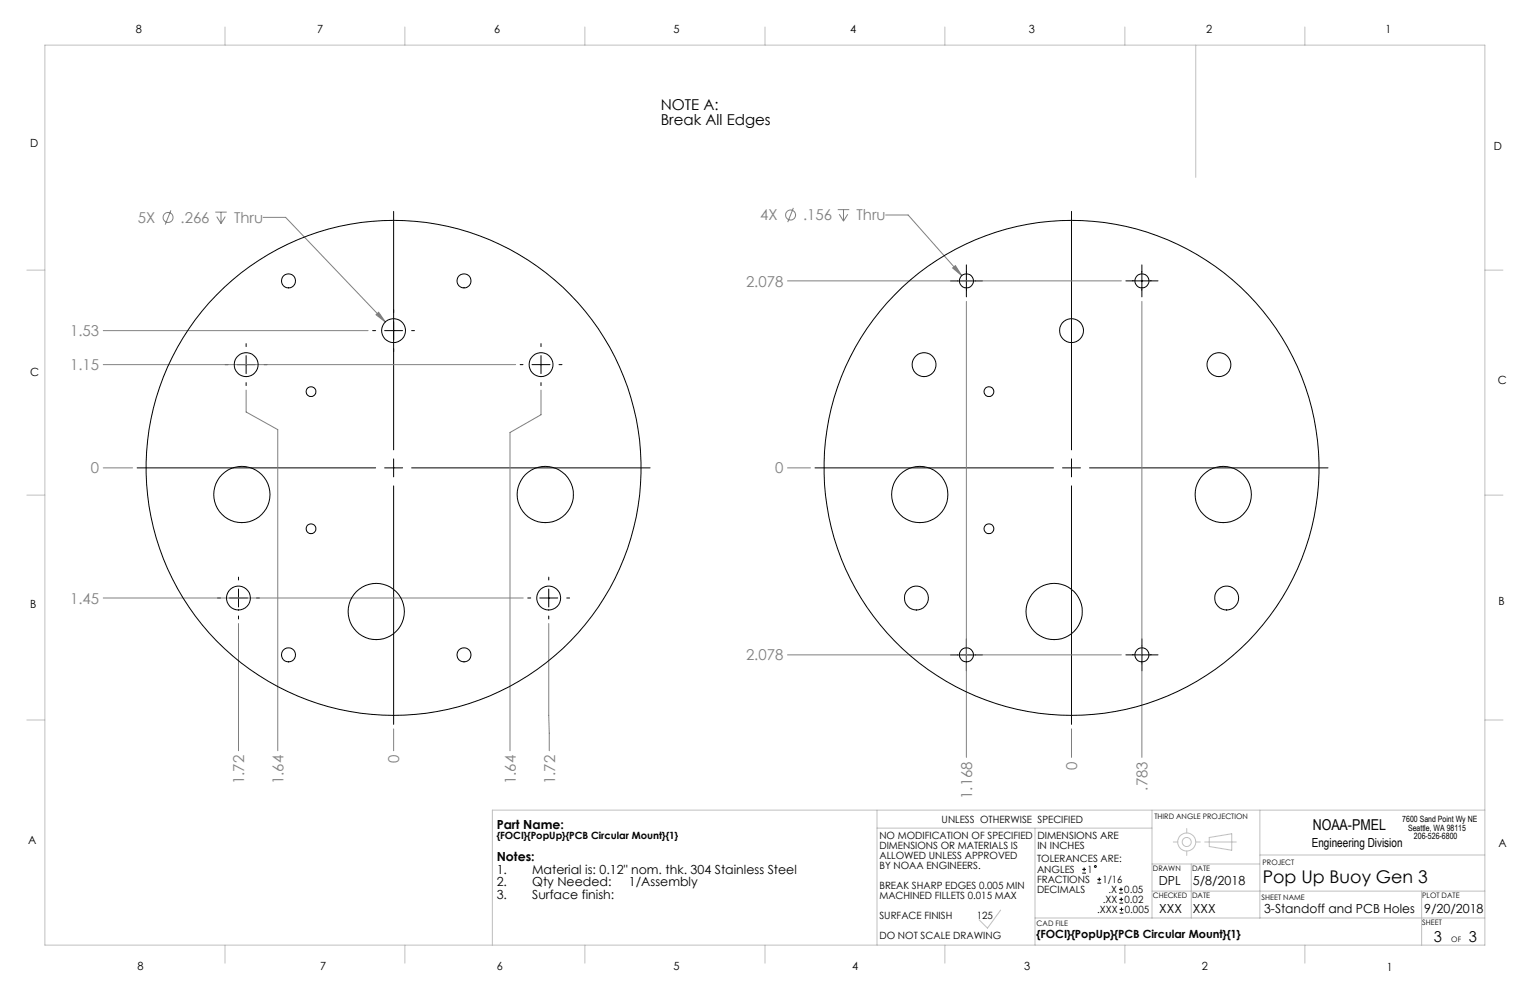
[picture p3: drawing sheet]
<svg xmlns="http://www.w3.org/2000/svg" width="432mm" height="279mm" viewBox="0 0 432 279" stroke-linecap="round" stroke-linejoin="round" font-family="sans-serif">
<g fill="none" stroke="#c0c0c0" stroke-width=".28">
<path d="M12.7 12.7h406.4v254h-406.4zM63.5 7.6v5.1M114.3 7.6v5.1M165.1 7.6v5.1M215.9 7.6v5.1M266.7 7.6v5.1M317.5 7.6v5.1M337.5 12.7v37.4M368.3 7.6v5.1M7.6 76.2h5.1M419.1 76.2h5.1M7.6 139.7h5.1"/>
<path d="M419.1 139.7h5.1M7.6 203.2h5.1M419.1 203.2h5.1M247.5 233.7h77.6M247.5 228.6v38.1M292.1 233.7v33M325.1 228.6v30.5M331.1 237.6h1.3M334.9 233.8v1.3M337.5 237.6h1.2M340 237.6h8.9M341.3 236.4l6.3-1.1v4.7l-6.3-1.1z"/>
<path d="M355.6 228.6v30.5M419.1 228.6h-280.1v38.1M282.4 256.9l-3.7 5-2.4-2.3M292.1 259.1h127M325.1 251.5h94M325.1 243.8h30.5M334.9 240.2v1.2M336.2 243.8v15.3M355.6 241.3h63.5M401.2 251.5v15.2M63.5 266.7v5.1M114.3 266.7v5.1"/>
<path d="M165.1 266.7v5.1M215.9 266.7v5.1M266.7 266.7v5.1M317.5 266.7v5.1M368.3 266.7v5.1"/>
<circle cx="334.9" cy="237.6" r="1.28"/>
<circle cx="334.9" cy="237.6" r="2.55"/>
</g>
<g fill="none" stroke="#808080" stroke-width=".28">
<path d="M48.2 59.4l-1.6 4M60.7 59.9h3.3M62.4 59.9v3.2M223.9 58.7l-1.6 4M236.4 59.2h3.3M238.1 59.2v3.2M61.2 61.1l1.2 2M63.6 61.1l-1.2 2M74.3 61.3h6.3l28.2 29.6M222.3 79.3h94.2M236.9 60.5l1.2 1.9M239.3 60.5l-1.2 1.9"/>
<path d="M249.9 60.7h6.4l15.1 17.1M268.9 75.6l.7-.6 1.8 2.8zM29.1 93.3h74.8M106.1 88.8l.8-.7 1.9 2.8zM272.7 85.1v128.6M322.3 85.1v128.6M29.1 102.9h116.4M69.5 110.1v6.2l8.9 4.9v90.7M152.7 110.1v7l-8.8 5v89.8M29.1 132h8.3M222.3 132h6.4M29.1 168.8h118.6"/>
<path d="M67.3 176v35.9M154.9 176l.1 35.9M222.3 184.8h94.2M111.1 205.7v6.2M302.4 205.7v8"/>
<circle cx="47.4" cy="61.4" r="1.42"/>
<circle cx="223.1" cy="60.7" r="1.41"/>
</g>
<g fill="none" stroke="#000" stroke-width=".28">
<path d="M111.1 59.7v67.3M302.4 59.7v67.3M268.2 79.3h9.1M272.7 74.8v9M317.7 79.3h9.1M322.3 74.8v9M69.5 97v.8M105.2 93.3h.8M108.5 93.3h5.1M116.2 93.3h.8M152.7 97v.8M63.5 102.9h.9"/>
<path d="M66.9 102.9h5.1M69.5 100.4v5M69.5 108v.8M74.5 102.9h.9M146.8 102.9h.8M150.1 102.9h5.1M152.7 100.4v5M152.7 108v.8M157.8 102.9h.8M38.7 132h67.3M108.5 132h5.1M111.1 129.5v5.1"/>
<path d="M111.1 137.1v67.3M116.2 132h67.3M230 132h67.3M299.9 132h5M302.4 129.5v5.1M302.4 137.1v67.3M307.5 132h67.3M61.4 168.8h.8M64.8 168.8h5M67.3 162.9v.8M67.3 166.2v5.1M67.3 173.8v.9"/>
<path d="M72.4 168.8h.8M148.9 168.8h.9M152.3 168.8h5.1M154.9 162.9v.8M154.9 166.2v5.1M154.9 173.8v.9M159.9 168.8h.9M268.2 184.8h9.1M272.7 180.3v9M317.7 184.8h9.1M322.3 180.3v9"/>
</g>
<path d="M106.1 88.8l2.7 2.1-1.9-2.8zM268.9 75.6l2.5 2.2-1.8-2.8z" fill="#808080"/>
<g fill="none" stroke="#000" stroke-width=".28">
<path d="M305.4 246.4h1.1M305.4 245.4h1.1M306 244.8v1.1M309.7 249.2h1.1M309.7 248.2h1.1M310.2 247.6v1.1M315.8 252.1h1.1M315.8 251h1.1M315.9 254.9h1.1M315.9 253.8h1.1M316 257.7h1M316 256.6h1"/>
<path d="M316.4 250.5v1M316.4 253.3v1.1M316.5 256.1v1.1"/>
<circle cx="81.4" cy="79.3" r="1.99"/>
<circle cx="131" cy="79.3" r="1.99"/>
<circle cx="272.8" cy="79.3" r="1.98"/>
<circle cx="322.3" cy="79.3" r="1.98"/>
<circle cx="111.1" cy="93.3" r="3.4"/>
<circle cx="302.4" cy="93.3" r="3.4"/>
<circle cx="69.5" cy="102.9" r="3.4"/>
<circle cx="87.8" cy="110.5" r="1.39"/>
<circle cx="152.7" cy="102.9" r="3.4"/>
<circle cx="260.8" cy="102.9" r="3.4"/>
<circle cx="279.1" cy="110.5" r="1.38"/>
<circle cx="344" cy="102.9" r="3.4"/>
<circle cx="68.3" cy="139.6" r="7.9"/>
<circle cx="111.1" cy="132" r="69.9"/>
<circle cx="153.9" cy="139.6" r="7.9"/>
<circle cx="259.6" cy="139.6" r="7.9"/>
<circle cx="302.4" cy="132" r="69.9"/>
<circle cx="345.2" cy="139.6" r="7.9"/>
<circle cx="87.8" cy="149.2" r="1.39"/>
<circle cx="279.1" cy="149.2" r="1.38"/>
<circle cx="67.3" cy="168.8" r="3.4"/>
<circle cx="106.2" cy="172.6" r="7.9"/>
<circle cx="154.9" cy="168.8" r="3.4"/>
<circle cx="258.6" cy="168.8" r="3.4"/>
<circle cx="297.5" cy="172.6" r="7.9"/>
<circle cx="346.2" cy="168.8" r="3.4"/>
<circle cx="81.4" cy="184.8" r="1.99"/>
<circle cx="131" cy="184.8" r="1.99"/>
<circle cx="272.8" cy="184.8" r="1.98"/>
<circle cx="322.3" cy="184.8" r="1.98"/>
<circle cx="309.1" cy="244.6" r=".28"/>
</g>
<text font-size="4.9" x="356.4" y="249.2">Pop Up Buoy Gen 3</text>
<g font-size="4.2">
<text x="186.5" y="31">NOTE A:</text>
<text x="186.5" y="35.2">Break All Edges</text>
<text x="370.5" y="234.4">NOAA-PMEL</text>
<text x="404.7" y="266">3</text>
<text x="414.6" y="266">3</text>
</g>
<g font-size="4.2" fill="#808080">
<text x="38.9" y="62.9">5X</text>
<text x="51" y="62.9">.266</text>
<text x="66" y="62.9">Thru</text>
<text x="214.6" y="62.2">4X</text>
<text x="226.6" y="62.2">.156</text>
<text x="241.7" y="62.2">Thru</text>
<text x="210.5" y="80.9">2.078</text>
<text x="19.8" y="94.9">1.53</text>
<text x="19.8" y="104.5">1.15</text>
<text x="25.6" y="133.6">0</text>
<text x="218.8" y="133.6">0</text>
<text x="19.8" y="170.4">1.45</text>
<text x="210.5" y="186.4">2.078</text>
<text x="112.7" y="215.4" transform="rotate(-90 112.7 215.4)">0</text>
<text x="68.9" y="221.3" transform="rotate(-90 68.9 221.3)">1.72</text>
<text x="80" y="221.3" transform="rotate(-90 80 221.3)">1.64</text>
<text x="145.6" y="221.3" transform="rotate(-90 145.6 221.3)">1.64</text>
<text x="156.6" y="221.3" transform="rotate(-90 156.6 221.3)">1.72</text>
<text x="304" y="217.3" transform="rotate(-90 304 217.3)">0</text>
<text x="274.4" y="225.5" transform="rotate(-90 274.4 225.5)">1.168</text>
<text x="323.9" y="223.1" transform="rotate(-90 323.9 223.1)">.783</text>
</g>
<g font-size="3.5">
<text x="140.2" y="233.9">Part Name:</text>
<text x="370.2" y="238.9">Engineering Division</text>
<text x="140.2" y="243.1">Notes:</text>
<text x="140.2" y="246.6">1.</text>
<text x="140.2" y="250.1">2.</text>
<text x="150.2" y="246.6">Material is: 0.12&quot; nom. thk. 304 Stainless Steel</text>
<text x="150.2" y="250.1">Qty Needed:</text>
<text x="177.5" y="250.1">1/Assembly</text>
<text x="327" y="249.8">DPL</text>
<text x="336.6" y="249.8">5/8/2018</text>
<text x="140.2" y="253.7">3.</text>
<text x="150.2" y="253.7">Surface finish:</text>
<text x="327.2" y="257.7">XXX</text>
<text x="336.7" y="257.8">XXX</text>
<text x="356.8" y="257.7">3-Standoff and PCB Holes</text>
<text x="401.9" y="257.7">9/20/2018</text>
</g>
<g font-size="3.2">
<text x="38.3" y="9.4">8</text>
<text x="89.5" y="9.4">7</text>
<text x="139.5" y="9.4">6</text>
<text x="190.1" y="9.4">5</text>
<text x="240" y="9.4">4</text>
<text x="290.4" y="9.4">3</text>
<text x="340.4" y="9.4">2</text>
<text x="391" y="9.4">1</text>
<text x="8.5" y="41.5">D</text>
<text x="421.6" y="42.3">D</text>
<text x="8.5" y="106.3">C</text>
<text x="422.8" y="108.3">C</text>
<text x="8.5" y="171.5">B</text>
<text x="422.9" y="170.9">B</text>
<text x="7.9" y="238.3">A</text>
<text x="422.9" y="239">A</text>
<text x="292.6" y="264.7">{FOCI}{PopUp}{PCB Circular Mount}{1}</text>
<text x="38.8" y="273.8">8</text>
<text x="90.4" y="273.8">7</text>
<text x="140.2" y="273.8">6</text>
<text x="190.1" y="273.9">5</text>
<text x="240.5" y="273.8">4</text>
<text x="289" y="273.9">3</text>
<text x="339.1" y="273.8">2</text>
<text x="391.4" y="274.1">1</text>
</g>
<g font-size="2.8">
<text x="265.8" y="232.1">UNLESS OTHERWISE SPECIFIED</text>
<text x="140.2" y="236.9">{FOCI}{PopUp}{PCB Circular Mount}{1}</text>
<text x="248.2" y="236.7">NO MODIFICATION OF SPECIFIED</text>
<text x="248.2" y="239.5">DIMENSIONS OR MATERIALS IS</text>
<text x="292.8" y="236.7">DIMENSIONS ARE</text>
<text x="292.8" y="239.6">IN INCHES</text>
<text x="248.2" y="242.4">ALLOWED UNLESS APPROVED</text>
<text x="248.2" y="245.2">BY NOAA ENGINEERS.</text>
<text x="292.7" y="243.2">TOLERANCES ARE:</text>
<text x="248.2" y="250.8">BREAK SHARP EDGES 0.005 MIN</text>
<text x="292.7" y="246.4">ANGLES</text>
<text x="292.7" y="249.2">FRACTIONS</text>
<text x="306.9" y="246.4">1</text>
<text x="311.2" y="249.2">1/16</text>
<text x="248.2" y="253.7">MACHINED FILLETS 0.015 MAX</text>
<text x="292.7" y="252">DECIMALS</text>
<text x="309.6" y="257.7">.XXX</text>
<text x="311.2" y="254.9">.XX</text>
<text x="312.8" y="252">.X</text>
<text x="317.3" y="252">0.05</text>
<text x="317.4" y="254.9">0.02</text>
<text x="317.5" y="257.7">0.005</text>
<text x="248.2" y="259.3">SURFACE FINISH</text>
<text x="275.6" y="259.3">125</text>
<text x="248.2" y="264.9">DO NOT SCALE DRAWING</text>
</g>
<g font-size="2.4">
<text x="395.8" y="232.1">7600 Sand Point Wy NE</text>
<text x="397.4" y="234.4">Seattle, WA 98115</text>
<text x="399" y="236.7">206-526-6800</text>
</g>
<g font-size="2.1">
<text x="325.8" y="231.1">THIRD ANGLE PROJECTION</text>
<text x="325.4" y="245.9">DRAWN</text>
<text x="336.5" y="245.9">DATE</text>
<text x="356.3" y="244.1">PROJECT</text>
<text x="325.3" y="253.4">CHECKED</text>
<text x="336.5" y="253.4">DATE</text>
<text x="356" y="254.1">SHEET NAME</text>
<text x="401.4" y="253.4">PLOT DATE</text>
<text x="292.6" y="261.2">CAD FILE</text>
<text x="401.4" y="261">SHEET</text>
<text x="409.6" y="266">OF</text>
</g>
</svg>
